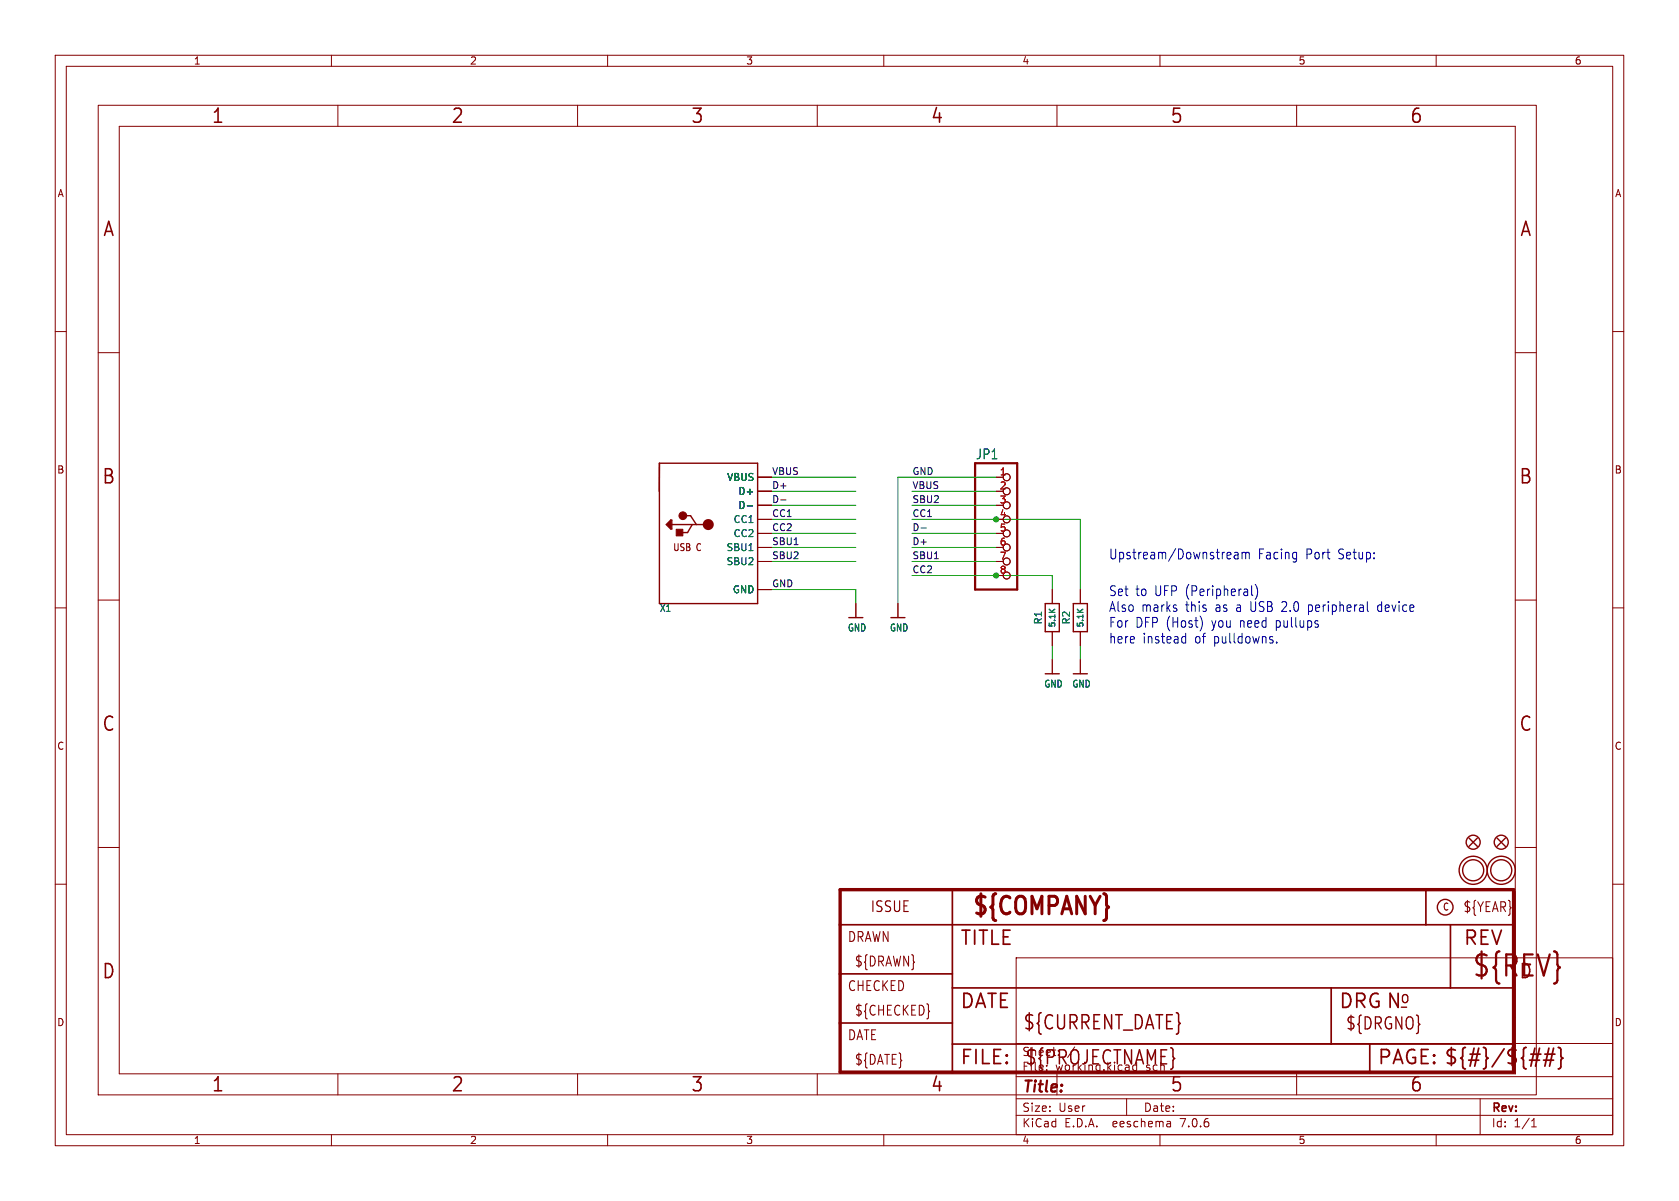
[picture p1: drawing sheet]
(kicad_sch (version 20230121) (generator eeschema)

 (paper "User" 303.962 217.322)

 (lib_symbols
  (symbol "working-eagle-import:FIDUCIAL_1MM" (in_bom yes) (on_board yes)
   (property "Reference" "FID" (at 0 0 0) (effects (font (size 1.27 1.27)) hide))
   (property "Value" "" (at 0 0 0) (effects (font (size 1.27 1.27)) hide))
   (property "Footprint" "working:FIDUCIAL_1MM" (at 0 0 0) (effects (font (size 1.27 1.27)) hide))
   (property "Datasheet" "" (at 0 0 0) (effects (font (size 1.27 1.27)) hide))
   (property "ki_locked" "" (at 0 0 0) (effects (font (size 1.27 1.27))))
   (symbol "FIDUCIAL_1MM_1_0"
    (polyline (pts (xy -0.762 0.762) (xy 0.762 -0.762)) (stroke (width 0.254) (type solid)) (fill (type none)))
    (polyline (pts (xy 0.762 0.762) (xy -0.762 -0.762)) (stroke (width 0.254) (type solid)) (fill (type none)))
    (circle (center 0 0) (radius 1.27) (stroke (width 0.254) (type solid)) (fill (type none)))))
  (symbol "working-eagle-import:FRAME_A4" (in_bom yes) (on_board yes)
   (property "Reference" "#FRAME" (at 0 0 0) (effects (font (size 1.27 1.27)) hide))
   (property "Value" "" (at 0 0 0) (effects (font (size 1.27 1.27)) hide))
   (property "Footprint" "" (at 0 0 0) (effects (font (size 1.27 1.27)) hide))
   (property "Datasheet" "" (at 0 0 0) (effects (font (size 1.27 1.27)) hide))
   (property "ki_locked" "" (at 0 0 0) (effects (font (size 1.27 1.27))))
   (symbol "FRAME_A4_1_0"
    (polyline (pts (xy 0 44.7675) (xy 3.81 44.7675)) (stroke (width 0) (type default)) (fill (type none)))
    (polyline (pts (xy 0 89.535) (xy 3.81 89.535)) (stroke (width 0) (type default)) (fill (type none)))
    (polyline (pts (xy 0 134.3025) (xy 3.81 134.3025)) (stroke (width 0) (type default)) (fill (type none)))
    (polyline (pts (xy 3.81 3.81) (xy 3.81 175.26)) (stroke (width 0) (type default)) (fill (type none)))
    (polyline (pts (xy 43.3917 0) (xy 43.3917 3.81)) (stroke (width 0) (type default)) (fill (type none)))
    (polyline (pts (xy 43.3917 175.26) (xy 43.3917 179.07)) (stroke (width 0) (type default)) (fill (type none)))
    (polyline (pts (xy 86.7833 0) (xy 86.7833 3.81)) (stroke (width 0) (type default)) (fill (type none)))
    (polyline (pts (xy 86.7833 175.26) (xy 86.7833 179.07)) (stroke (width 0) (type default)) (fill (type none)))
    (polyline (pts (xy 130.175 0) (xy 130.175 3.81)) (stroke (width 0) (type default)) (fill (type none)))
    (polyline (pts (xy 130.175 175.26) (xy 130.175 179.07)) (stroke (width 0) (type default)) (fill (type none)))
    (polyline (pts (xy 173.5667 0) (xy 173.5667 3.81)) (stroke (width 0) (type default)) (fill (type none)))
    (polyline (pts (xy 173.5667 175.26) (xy 173.5667 179.07)) (stroke (width 0) (type default)) (fill (type none)))
    (polyline (pts (xy 216.9583 0) (xy 216.9583 3.81)) (stroke (width 0) (type default)) (fill (type none)))
    (polyline (pts (xy 216.9583 175.26) (xy 216.9583 179.07)) (stroke (width 0) (type default)) (fill (type none)))
    (polyline (pts (xy 256.54 3.81) (xy 3.81 3.81)) (stroke (width 0) (type default)) (fill (type none)))
    (polyline (pts (xy 256.54 3.81) (xy 256.54 8.89)) (stroke (width 0.1016) (type solid)) (fill (type none)))
    (polyline (pts (xy 256.54 3.81) (xy 256.54 175.26)) (stroke (width 0) (type default)) (fill (type none)))
    (polyline (pts (xy 256.54 8.89) (xy 256.54 13.97)) (stroke (width 0.1016) (type solid)) (fill (type none)))
    (polyline (pts (xy 256.54 13.97) (xy 256.54 19.05)) (stroke (width 0.1016) (type solid)) (fill (type none)))
    (polyline (pts (xy 256.54 19.05) (xy 256.54 36.83)) (stroke (width 0.1016) (type solid)) (fill (type none)))
    (polyline (pts (xy 256.54 44.7675) (xy 260.35 44.7675)) (stroke (width 0) (type default)) (fill (type none)))
    (polyline (pts (xy 256.54 89.535) (xy 260.35 89.535)) (stroke (width 0) (type default)) (fill (type none)))
    (polyline (pts (xy 256.54 134.3025) (xy 260.35 134.3025)) (stroke (width 0) (type default)) (fill (type none)))
    (polyline (pts (xy 256.54 175.26) (xy 3.81 175.26)) (stroke (width 0) (type default)) (fill (type none)))
    (polyline (pts (xy 0 0) (xy 260.35 0) (xy 260.35 179.07) (xy 0 179.07) (xy 0 0)) (stroke (width 0) (type default)) (fill (type none)))
    (text "1" (at 21.6958 1.905 0) (effects (font (size 2.54 2.286))))
    (text "1" (at 21.6958 177.165 0) (effects (font (size 2.54 2.286))))
    (text "2" (at 65.0875 1.905 0) (effects (font (size 2.54 2.286))))
    (text "2" (at 65.0875 177.165 0) (effects (font (size 2.54 2.286))))
    (text "3" (at 108.4792 1.905 0) (effects (font (size 2.54 2.286))))
    (text "3" (at 108.4792 177.165 0) (effects (font (size 2.54 2.286))))
    (text "4" (at 151.8708 1.905 0) (effects (font (size 2.54 2.286))))
    (text "4" (at 151.8708 177.165 0) (effects (font (size 2.54 2.286))))
    (text "5" (at 195.2625 1.905 0) (effects (font (size 2.54 2.286))))
    (text "5" (at 195.2625 177.165 0) (effects (font (size 2.54 2.286))))
    (text "6" (at 238.6542 1.905 0) (effects (font (size 2.54 2.286))))
    (text "6" (at 238.6542 177.165 0) (effects (font (size 2.54 2.286))))
    (text "A" (at 1.905 156.6863 0) (effects (font (size 2.54 2.286))))
    (text "A" (at 258.445 156.6863 0) (effects (font (size 2.54 2.286))))
    (text "B" (at 1.905 111.9188 0) (effects (font (size 2.54 2.286))))
    (text "B" (at 258.445 111.9188 0) (effects (font (size 2.54 2.286))))
    (text "C" (at 1.905 67.1513 0) (effects (font (size 2.54 2.286))))
    (text "C" (at 258.445 67.1513 0) (effects (font (size 2.54 2.286))))
    (text "D" (at 1.905 22.3838 0) (effects (font (size 2.54 2.286))))
    (text "D" (at 258.445 22.3838 0) (effects (font (size 2.54 2.286)))))
   (symbol "FRAME_A4_2_0"
    (polyline (pts (xy -0.3048 1.5748) (xy 20.0152 1.5748)) (stroke (width 0.6096) (type solid)) (fill (type none)))
    (polyline (pts (xy -0.3048 10.4648) (xy -0.3048 1.5748)) (stroke (width 0.6096) (type solid)) (fill (type none)))
    (polyline (pts (xy -0.3048 10.4648) (xy 20.0152 10.4648)) (stroke (width 0.3048) (type solid)) (fill (type none)))
    (polyline (pts (xy -0.3048 19.3548) (xy -0.3048 10.4648)) (stroke (width 0.6096) (type solid)) (fill (type none)))
    (polyline (pts (xy -0.3048 19.3548) (xy 20.0152 19.3548)) (stroke (width 0.3048) (type solid)) (fill (type none)))
    (polyline (pts (xy -0.3048 28.2448) (xy -0.3048 19.3548)) (stroke (width 0.6096) (type solid)) (fill (type none)))
    (polyline (pts (xy -0.3048 28.2448) (xy 20.0152 28.2448)) (stroke (width 0.3048) (type solid)) (fill (type none)))
    (polyline (pts (xy -0.3048 34.5948) (xy -0.3048 28.2448)) (stroke (width 0.6096) (type solid)) (fill (type none)))
    (polyline (pts (xy 20.0152 1.5748) (xy 20.0152 6.6548)) (stroke (width 0.3048) (type solid)) (fill (type none)))
    (polyline (pts (xy 20.0152 1.5748) (xy 95.5802 1.5748)) (stroke (width 0.6096) (type solid)) (fill (type none)))
    (polyline (pts (xy 20.0152 6.6548) (xy 20.0152 10.4648)) (stroke (width 0.3048) (type solid)) (fill (type none)))
    (polyline (pts (xy 20.0152 6.6548) (xy 88.5952 6.6548)) (stroke (width 0.3048) (type solid)) (fill (type none)))
    (polyline (pts (xy 20.0152 10.4648) (xy 20.0152 16.8148)) (stroke (width 0.3048) (type solid)) (fill (type none)))
    (polyline (pts (xy 20.0152 16.8148) (xy 20.0152 19.3548)) (stroke (width 0.3048) (type solid)) (fill (type none)))
    (polyline (pts (xy 20.0152 19.3548) (xy 20.0152 28.2448)) (stroke (width 0.3048) (type solid)) (fill (type none)))
    (polyline (pts (xy 20.0152 28.2448) (xy 20.0152 34.5948)) (stroke (width 0.3048) (type solid)) (fill (type none)))
    (polyline (pts (xy 20.0152 28.2448) (xy 105.7402 28.2448)) (stroke (width 0.3048) (type solid)) (fill (type none)))
    (polyline (pts (xy 20.0152 34.5948) (xy -0.3048 34.5948)) (stroke (width 0.6096) (type solid)) (fill (type none)))
    (polyline (pts (xy 88.5952 6.6548) (xy 95.5802 6.6548)) (stroke (width 0.3048) (type solid)) (fill (type none)))
    (polyline (pts (xy 88.5952 16.8148) (xy 20.0152 16.8148)) (stroke (width 0.3048) (type solid)) (fill (type none)))
    (polyline (pts (xy 88.5952 16.8148) (xy 88.5952 6.6548)) (stroke (width 0.3048) (type solid)) (fill (type none)))
    (polyline (pts (xy 95.5802 1.5748) (xy 121.6152 1.5748)) (stroke (width 0.6096) (type solid)) (fill (type none)))
    (polyline (pts (xy 95.5802 6.6548) (xy 95.5802 1.5748)) (stroke (width 0.3048) (type solid)) (fill (type none)))
    (polyline (pts (xy 95.5802 6.6548) (xy 121.6152 6.6548)) (stroke (width 0.3048) (type solid)) (fill (type none)))
    (polyline (pts (xy 101.2952 13.3223) (xy 102.2477 13.3223)) (stroke (width 0.254) (type solid)) (fill (type none)))
    (polyline (pts (xy 105.7402 28.2448) (xy 105.7402 34.5948)) (stroke (width 0.3048) (type solid)) (fill (type none)))
    (polyline (pts (xy 105.7402 28.2448) (xy 110.1852 28.2448)) (stroke (width 0.3048) (type solid)) (fill (type none)))
    (polyline (pts (xy 105.7402 34.5948) (xy 20.0152 34.5948)) (stroke (width 0.6096) (type solid)) (fill (type none)))
    (polyline (pts (xy 110.1852 16.8148) (xy 88.5952 16.8148)) (stroke (width 0.3048) (type solid)) (fill (type none)))
    (polyline (pts (xy 110.1852 28.2448) (xy 110.1852 16.8148)) (stroke (width 0.3048) (type solid)) (fill (type none)))
    (polyline (pts (xy 110.1852 28.2448) (xy 121.6152 28.2448)) (stroke (width 0.3048) (type solid)) (fill (type none)))
    (polyline (pts (xy 121.6152 6.6548) (xy 121.6152 1.5748)) (stroke (width 0.6096) (type solid)) (fill (type none)))
    (polyline (pts (xy 121.6152 16.8148) (xy 110.1852 16.8148)) (stroke (width 0.3048) (type solid)) (fill (type none)))
    (polyline (pts (xy 121.6152 16.8148) (xy 121.6152 6.6548)) (stroke (width 0.6096) (type solid)) (fill (type none)))
    (polyline (pts (xy 121.6152 28.2448) (xy 121.6152 16.8148)) (stroke (width 0.6096) (type solid)) (fill (type none)))
    (polyline (pts (xy 121.6152 34.5948) (xy 105.7402 34.5948)) (stroke (width 0.6096) (type solid)) (fill (type none)))
    (polyline (pts (xy 121.6152 34.5948) (xy 121.6152 28.2448)) (stroke (width 0.6096) (type solid)) (fill (type none)))
    (circle (center 109.2327 31.4198) (radius 1.4199) (stroke (width 0.254) (type solid)) (fill (type none)))
    (text "${#}/${##}" (at 108.9152 2.8448 0) (effects (font (size 2.54 2.54)) (justify left bottom)))
    (text "${CHECKED}" (at 2.2352 11.7348 0) (effects (font (size 1.778 1.5113)) (justify left bottom)))
    (text "${COMPANY}" (at 23.349 29.6735 0) (effects (font (size 3.175 2.6987) (thickness 0.5397) bold) (justify left bottom)))
    (text "${CURRENT_DATE}" (at 32.7152 9.1948 0) (effects (font (size 2.54 2.159)) (justify left bottom)))
    (text "${DATE}" (at 2.2352 2.8448 0) (effects (font (size 1.778 1.5113)) (justify left bottom)))
    (text "${DRAWN}" (at 2.2352 20.6248 0) (effects (font (size 1.778 1.5113)) (justify left bottom)))
    (text "${DRGNO}" (at 91.1352 9.1948 0) (effects (font (size 2.1844 1.8567)) (justify left bottom)))
    (text "${PROJECTNAME}" (at 33.0327 2.8448 0) (effects (font (size 2.54 2.159)) (justify left bottom)))
    (text "${REV}" (at 113.9952 18.7198 0) (effects (font (size 3.81 3.2385)) (justify left bottom)))
    (text "${YEAR}" (at 112.4077 30.4673 0) (effects (font (size 1.778 1.5113)) (justify left bottom)))
    (text "C" (at 108.7564 30.7848 0) (effects (font (size 1.27 1.0795)) (justify left bottom)))
    (text "CHECKED" (at 0.9652 16.1798 0) (effects (font (size 1.778 1.5113)) (justify left bottom)))
    (text "DATE" (at 0.9652 7.2898 0) (effects (font (size 1.778 1.5113)) (justify left bottom)))
    (text "DATE" (at 21.2852 13.0048 0) (effects (font (size 2.54 2.54)) (justify left bottom)))
    (text "DRAWN" (at 0.9652 25.0698 0) (effects (font (size 1.778 1.5113)) (justify left bottom)))
    (text "DRG" (at 89.8652 13.0048 0) (effects (font (size 2.54 2.54)) (justify left bottom)))
    (text "FILE:" (at 21.2852 2.8448 0) (effects (font (size 2.54 2.54)) (justify left bottom)))
    (text "ISSUE" (at 5.0927 30.4673 0) (effects (font (size 1.9304 1.6408)) (justify left bottom)))
    (text "N" (at 98.4377 13.0048 0) (effects (font (size 2.54 2.54)) (justify left bottom)))
    (text "o" (at 100.9777 13.9573 0) (effects (font (size 2.1844 1.8567)) (justify left bottom)))
    (text "PAGE:" (at 96.8502 2.8448 0) (effects (font (size 2.54 2.54)) (justify left bottom)))
    (text "REV" (at 112.4077 24.4348 0) (effects (font (size 2.54 2.54)) (justify left bottom)))
    (text "TITLE" (at 21.2852 24.4348 0) (effects (font (size 2.54 2.54)) (justify left bottom)))))
  (symbol "working-eagle-import:GND" (power) (in_bom yes) (on_board yes)
   (property "Reference" "" (at 0 0 0) (effects (font (size 1.27 1.27)) hide))
   (property "Value" "GND" (at -1.524 -2.54 0) (effects (font (size 1.27 1.0795)) (justify left bottom)))
   (property "Footprint" "" (at 0 0 0) (effects (font (size 1.27 1.27)) hide))
   (property "Datasheet" "" (at 0 0 0) (effects (font (size 1.27 1.27)) hide))
   (property "ki_locked" "" (at 0 0 0) (effects (font (size 1.27 1.27))))
   (symbol "GND_1_0"
    (polyline (pts (xy -1.27 0) (xy 1.27 0)) (stroke (width 0.254) (type solid)) (fill (type none)))
    (pin power_in line (at 0 2.54 270) (length 2.54) (name "GND" (effects (font (size 0 0)))) (number "1" (effects (font (size 0 0)))))))
  (symbol "working-eagle-import:HEADER-1X876MIL" (in_bom yes) (on_board yes)
   (property "Reference" "JP" (at -6.35 13.335 0) (effects (font (size 1.778 1.5113)) (justify left bottom)))
   (property "Value" "" (at -6.35 -12.7 0) (effects (font (size 1.778 1.5113)) (justify left bottom)))
   (property "Footprint" "working:1X08_ROUND_76" (at 0 0 0) (effects (font (size 1.27 1.27)) hide))
   (property "Datasheet" "" (at 0 0 0) (effects (font (size 1.27 1.27)) hide))
   (property "ki_locked" "" (at 0 0 0) (effects (font (size 1.27 1.27))))
   (symbol "HEADER-1X876MIL_1_0"
    (polyline (pts (xy -6.35 -10.16) (xy 1.27 -10.16)) (stroke (width 0.4064) (type solid)) (fill (type none)))
    (polyline (pts (xy -6.35 12.7) (xy -6.35 -10.16)) (stroke (width 0.4064) (type solid)) (fill (type none)))
    (polyline (pts (xy 1.27 -10.16) (xy 1.27 12.7)) (stroke (width 0.4064) (type solid)) (fill (type none)))
    (polyline (pts (xy 1.27 12.7) (xy -6.35 12.7)) (stroke (width 0.4064) (type solid)) (fill (type none)))
    (pin passive inverted (at -2.54 10.16 0) (length 2.54) (name "1" (effects (font (size 0 0)))) (number "1" (effects (font (size 1.27 1.27)))))
    (pin passive inverted (at -2.54 7.62 0) (length 2.54) (name "2" (effects (font (size 0 0)))) (number "2" (effects (font (size 1.27 1.27)))))
    (pin passive inverted (at -2.54 5.08 0) (length 2.54) (name "3" (effects (font (size 0 0)))) (number "3" (effects (font (size 1.27 1.27)))))
    (pin passive inverted (at -2.54 2.54 0) (length 2.54) (name "4" (effects (font (size 0 0)))) (number "4" (effects (font (size 1.27 1.27)))))
    (pin passive inverted (at -2.54 0 0) (length 2.54) (name "5" (effects (font (size 0 0)))) (number "5" (effects (font (size 1.27 1.27)))))
    (pin passive inverted (at -2.54 -2.54 0) (length 2.54) (name "6" (effects (font (size 0 0)))) (number "6" (effects (font (size 1.27 1.27)))))
    (pin passive inverted (at -2.54 -5.08 0) (length 2.54) (name "7" (effects (font (size 0 0)))) (number "7" (effects (font (size 1.27 1.27)))))
    (pin passive inverted (at -2.54 -7.62 0) (length 2.54) (name "8" (effects (font (size 0 0)))) (number "8" (effects (font (size 1.27 1.27)))))))
  (symbol "working-eagle-import:MOUNTINGHOLE2.5" (in_bom yes) (on_board yes)
   (property "Reference" "" (at 0 0 0) (effects (font (size 1.27 1.27)) hide))
   (property "Value" "" (at 0 0 0) (effects (font (size 1.27 1.27)) hide))
   (property "Footprint" "working:MOUNTINGHOLE_2.5_PLATED" (at 0 0 0) (effects (font (size 1.27 1.27)) hide))
   (property "Datasheet" "" (at 0 0 0) (effects (font (size 1.27 1.27)) hide))
   (property "ki_locked" "" (at 0 0 0) (effects (font (size 1.27 1.27))))
   (symbol "MOUNTINGHOLE2.5_1_0"
    (circle (center 0 0) (radius 1.905) (stroke (width 0.254) (type solid)) (fill (type none)))
    (circle (center 0 0) (radius 2.54) (stroke (width 0.254) (type solid)) (fill (type none)))))
  (symbol "working-eagle-import:RESISTOR_0603_NOOUT" (in_bom yes) (on_board yes)
   (property "Reference" "R" (at 0 2.54 0) (effects (font (size 1.27 1.27))))
   (property "Value" "" (at 0 0 0) (effects (font (size 1.016 1.016) bold)))
   (property "Footprint" "working:0603-NO" (at 0 0 0) (effects (font (size 1.27 1.27)) hide))
   (property "Datasheet" "" (at 0 0 0) (effects (font (size 1.27 1.27)) hide))
   (property "ki_locked" "" (at 0 0 0) (effects (font (size 1.27 1.27))))
   (symbol "RESISTOR_0603_NOOUT_1_0"
    (polyline (pts (xy -2.54 -1.27) (xy -2.54 1.27)) (stroke (width 0.254) (type solid)) (fill (type none)))
    (polyline (pts (xy -2.54 1.27) (xy 2.54 1.27)) (stroke (width 0.254) (type solid)) (fill (type none)))
    (polyline (pts (xy 2.54 -1.27) (xy -2.54 -1.27)) (stroke (width 0.254) (type solid)) (fill (type none)))
    (polyline (pts (xy 2.54 1.27) (xy 2.54 -1.27)) (stroke (width 0.254) (type solid)) (fill (type none)))
    (pin passive line (at -5.08 0 0) (length 2.54) (name "1" (effects (font (size 0 0)))) (number "1" (effects (font (size 0 0)))))
    (pin passive line (at 5.08 0 180) (length 2.54) (name "2" (effects (font (size 0 0)))) (number "2" (effects (font (size 0 0)))))))
  (symbol "working-eagle-import:USB_C" (in_bom yes) (on_board yes)
   (property "Reference" "X" (at -10.16 13.716 0) (effects (font (size 1.27 1.0795)) (justify left bottom)))
   (property "Value" "" (at -10.16 -15.24 0) (effects (font (size 1.27 1.0795)) (justify left bottom)))
   (property "Footprint" "working:USB_C_CUSB31-CFM2AX-01-X" (at 0 0 0) (effects (font (size 1.27 1.27)) hide))
   (property "Datasheet" "" (at 0 0 0) (effects (font (size 1.27 1.27)) hide))
   (property "ki_locked" "" (at 0 0 0) (effects (font (size 1.27 1.27))))
   (symbol "USB_C_1_0"
    (rectangle (start -7.12 -0.45) (end -5.92 0.75) (stroke (width 0) (type default)) (fill (type outline)))
    (circle (center -5.92 3.2) (radius 0.2) (stroke (width 1) (type solid)) (fill (type none)))
    (circle (center -1.32 1.6) (radius 0.5) (stroke (width 1) (type solid)) (fill (type none)))
    (polyline (pts (xy -10.2 7.62) (xy -10.16 12.7)) (stroke (width 0.254) (type solid)) (fill (type none)))
    (polyline (pts (xy -10.16 -12.7) (xy 7.62 -12.7)) (stroke (width 0.254) (type solid)) (fill (type none)))
    (polyline (pts (xy -10.16 12.7) (xy -10.16 -12.7)) (stroke (width 0.254) (type solid)) (fill (type none)))
    (polyline (pts (xy -10.16 12.7) (xy 7.62 12.7)) (stroke (width 0.254) (type solid)) (fill (type none)))
    (polyline (pts (xy -8.92 1.6) (xy -8.12 2.4)) (stroke (width 0.254) (type solid)) (fill (type none)))
    (polyline (pts (xy -8.52 1.4) (xy -8.32 1.2)) (stroke (width 0.254) (type solid)) (fill (type none)))
    (polyline (pts (xy -8.52 1.6) (xy -8.52 1.4)) (stroke (width 0.254) (type solid)) (fill (type none)))
    (polyline (pts (xy -8.32 1.2) (xy -8.32 2)) (stroke (width 0.254) (type solid)) (fill (type none)))
    (polyline (pts (xy -8.32 2) (xy -8.72 1.6)) (stroke (width 0.254) (type solid)) (fill (type none)))
    (polyline (pts (xy -8.12 0.8) (xy -8.92 1.6)) (stroke (width 0.254) (type solid)) (fill (type none)))
    (polyline (pts (xy -8.12 1) (xy -8.12 2.4)) (stroke (width 0.254) (type solid)) (fill (type none)))
    (polyline (pts (xy -8.12 2.4) (xy -7.92 2.4)) (stroke (width 0.254) (type solid)) (fill (type none)))
    (polyline (pts (xy -7.92 0.8) (xy -8.12 0.8)) (stroke (width 0.254) (type solid)) (fill (type none)))
    (polyline (pts (xy -7.92 1.6) (xy -7.92 0.8)) (stroke (width 0.254) (type solid)) (fill (type none)))
    (polyline (pts (xy -7.92 2.4) (xy -7.92 1.6)) (stroke (width 0.254) (type solid)) (fill (type none)))
    (polyline (pts (xy -6.27 0.15) (xy -5.07 0.15)) (stroke (width 0.254) (type solid)) (fill (type none)))
    (polyline (pts (xy -5.52 3.2) (xy -4.52 3.2)) (stroke (width 0.254) (type solid)) (fill (type none)))
    (polyline (pts (xy -5.07 0.15) (xy -4.22 1.6)) (stroke (width 0.254) (type solid)) (fill (type none)))
    (polyline (pts (xy -4.52 3.2) (xy -3.47 1.6)) (stroke (width 0.254) (type solid)) (fill (type none)))
    (polyline (pts (xy -4.22 1.6) (xy -7.92 1.6)) (stroke (width 0.254) (type solid)) (fill (type none)))
    (polyline (pts (xy -3.47 1.6) (xy -4.22 1.6)) (stroke (width 0.254) (type solid)) (fill (type none)))
    (polyline (pts (xy -1.32 1.6) (xy -3.47 1.6)) (stroke (width 0.254) (type solid)) (fill (type none)))
    (polyline (pts (xy 7.62 12.7) (xy 7.62 -12.7)) (stroke (width 0.254) (type solid)) (fill (type none)))
    (text "USB C" (at -5.08 -2.54 0) (effects (font (size 1.27 1.0795))))
    (pin power_in line (at 10.16 -10.16 180) (length 2.54) (name "GND" (effects (font (size 1.27 1.27)))) (number "A1B12" (effects (font (size 0 0)))))
    (pin power_in line (at 10.16 10.16 180) (length 2.54) (name "VBUS" (effects (font (size 1.27 1.27)))) (number "A4B9" (effects (font (size 0 0)))))
    (pin bidirectional line (at 10.16 2.54 180) (length 2.54) (name "CC1" (effects (font (size 1.27 1.27)))) (number "A5" (effects (font (size 0 0)))))
    (pin bidirectional line (at 10.16 7.62 180) (length 2.54) (name "D+" (effects (font (size 1.27 1.27)))) (number "A6" (effects (font (size 0 0)))))
    (pin bidirectional line (at 10.16 5.08 180) (length 2.54) (name "D-" (effects (font (size 1.27 1.27)))) (number "A7" (effects (font (size 0 0)))))
    (pin bidirectional line (at 10.16 -2.54 180) (length 2.54) (name "SBU1" (effects (font (size 1.27 1.27)))) (number "A8" (effects (font (size 0 0)))))
    (pin power_in line (at 10.16 -10.16 180) (length 2.54) (name "GND" (effects (font (size 1.27 1.27)))) (number "B1A12" (effects (font (size 0 0)))))
    (pin power_in line (at 10.16 10.16 180) (length 2.54) (name "VBUS" (effects (font (size 1.27 1.27)))) (number "B4A9" (effects (font (size 0 0)))))
    (pin bidirectional line (at 10.16 0 180) (length 2.54) (name "CC2" (effects (font (size 1.27 1.27)))) (number "B5" (effects (font (size 0 0)))))
    (pin bidirectional line (at 10.16 7.62 180) (length 2.54) (name "D+" (effects (font (size 1.27 1.27)))) (number "B6" (effects (font (size 0 0)))))
    (pin bidirectional line (at 10.16 5.08 180) (length 2.54) (name "D-" (effects (font (size 1.27 1.27)))) (number "B7" (effects (font (size 0 0)))))
    (pin bidirectional line (at 10.16 -5.08 180) (length 2.54) (name "SBU2" (effects (font (size 1.27 1.27)))) (number "B8" (effects (font (size 0 0))))))))

 (junction (at 180.34 104.14) (diameter 0) (color 0 0 0 0))
 (junction (at 180.34 93.98) (diameter 0) (color 0 0 0 0))

 (wire (pts (xy 139.7 99.06) (xy 154.94 99.06)) (stroke (width 0.1524) (type solid)))
 (wire (pts (xy 195.58 93.98) (xy 195.58 106.68)) (stroke (width 0.1524) (type solid)))
 (wire (pts (xy 139.7 96.52) (xy 154.94 96.52)) (stroke (width 0.1524) (type solid)))
 (wire (pts (xy 180.34 104.14) (xy 190.5 104.14)) (stroke (width 0.1524) (type solid)))
 (wire (pts (xy 165.1 96.52) (xy 180.34 96.52)) (stroke (width 0.1524) (type solid)))
 (wire (pts (xy 165.1 104.14) (xy 180.34 104.14)) (stroke (width 0.1524) (type solid)))
 (wire (pts (xy 165.1 99.06) (xy 180.34 99.06)) (stroke (width 0.1524) (type solid)))
 (wire (pts (xy 165.1 93.98) (xy 180.34 93.98)) (stroke (width 0.1524) (type solid)))
 (wire (pts (xy 190.5 104.14) (xy 190.5 106.68)) (stroke (width 0.1524) (type solid)))
 (wire (pts (xy 180.34 86.36) (xy 162.56 86.36)) (stroke (width 0.1524) (type solid)))
 (wire (pts (xy 139.7 88.9) (xy 154.94 88.9)) (stroke (width 0.1524) (type solid)))
 (wire (pts (xy 162.56 86.36) (xy 162.56 109.22)) (stroke (width 0.1524) (type solid)))
 (wire (pts (xy 154.94 106.68) (xy 139.7 106.68)) (stroke (width 0.1524) (type solid)))
 (wire (pts (xy 154.94 106.68) (xy 154.94 109.22)) (stroke (width 0.1524) (type solid)))
 (wire (pts (xy 139.7 91.44) (xy 154.94 91.44)) (stroke (width 0.1524) (type solid)))
 (wire (pts (xy 195.58 119.38) (xy 195.58 116.84)) (stroke (width 0.1524) (type solid)))
 (wire (pts (xy 165.1 91.44) (xy 180.34 91.44)) (stroke (width 0.1524) (type solid)))
 (wire (pts (xy 180.34 93.98) (xy 195.58 93.98)) (stroke (width 0.1524) (type solid)))
 (wire (pts (xy 139.7 101.6) (xy 154.94 101.6)) (stroke (width 0.1524) (type solid)))
 (wire (pts (xy 139.7 93.98) (xy 154.94 93.98)) (stroke (width 0.1524) (type solid)))
 (wire (pts (xy 180.34 88.9) (xy 165.1 88.9)) (stroke (width 0.1524) (type solid)))
 (wire (pts (xy 154.94 86.36) (xy 139.7 86.36)) (stroke (width 0.1524) (type solid)))
 (wire (pts (xy 190.5 116.84) (xy 190.5 119.38)) (stroke (width 0.1524) (type solid)))
 (wire (pts (xy 165.1 101.6) (xy 180.34 101.6)) (stroke (width 0.1524) (type solid)))

 (text "Upstream/Downstream Facing Port Setup:" (at 200.66 101.6 0) (effects (font (size 1.778 1.5113)) (justify left bottom)))
 (text "Set to UFP (Peripheral)\nAlso marks this as a USB 2.0 peripheral device\nFor DFP (Host) you need pullups\nhere instead of pulldowns." (at 200.66 116.84 0) (effects (font (size 1.778 1.5113)) (justify left bottom)))

 (label "CC2" (at 139.7 96.52 0) (fields_autoplaced) (effects (font (size 1.2446 1.2446)) (justify left bottom)))
 (label "GND" (at 165.1 86.36 0) (fields_autoplaced) (effects (font (size 1.2446 1.2446)) (justify left bottom)))
 (label "D-" (at 139.7 91.44 0) (fields_autoplaced) (effects (font (size 1.2446 1.2446)) (justify left bottom)))
 (label "CC1" (at 165.1 93.98 0) (fields_autoplaced) (effects (font (size 1.2446 1.2446)) (justify left bottom)))
 (label "SBU1" (at 165.1 101.6 0) (fields_autoplaced) (effects (font (size 1.2446 1.2446)) (justify left bottom)))
 (label "VBUS" (at 165.1 88.9 0) (fields_autoplaced) (effects (font (size 1.2446 1.2446)) (justify left bottom)))
 (label "SBU2" (at 139.7 101.6 0) (fields_autoplaced) (effects (font (size 1.2446 1.2446)) (justify left bottom)))
 (label "D-" (at 165.1 96.52 0) (fields_autoplaced) (effects (font (size 1.2446 1.2446)) (justify left bottom)))
 (label "VBUS" (at 139.7 86.36 0) (fields_autoplaced) (effects (font (size 1.2446 1.2446)) (justify left bottom)))
 (label "D+" (at 139.7 88.9 0) (fields_autoplaced) (effects (font (size 1.2446 1.2446)) (justify left bottom)))
 (label "CC2" (at 165.1 104.14 0) (fields_autoplaced) (effects (font (size 1.2446 1.2446)) (justify left bottom)))
 (label "GND" (at 139.7 106.68 0) (fields_autoplaced) (effects (font (size 1.2446 1.2446)) (justify left bottom)))
 (label "SBU2" (at 165.1 91.44 0) (fields_autoplaced) (effects (font (size 1.2446 1.2446)) (justify left bottom)))
 (label "D+" (at 165.1 99.06 0) (fields_autoplaced) (effects (font (size 1.2446 1.2446)) (justify left bottom)))
 (label "CC1" (at 139.7 93.98 0) (fields_autoplaced) (effects (font (size 1.2446 1.2446)) (justify left bottom)))
 (label "SBU1" (at 139.7 99.06 0) (fields_autoplaced) (effects (font (size 1.2446 1.2446)) (justify left bottom)))

 (symbol (lib_id "working-eagle-import:GND") (at 154.94 111.76 0) (unit 1) (in_bom yes) (on_board yes) (dnp no)
  (property "Reference" "#U$6" (at 154.94 111.76 0) (effects (font (size 1.27 1.27)) hide))
  (property "Value" "GND" (at 153.416 114.3 0) (effects (font (size 1.27 1.0795)) (justify left bottom)))
  (property "Footprint" "" (at 154.94 111.76 0) (effects (font (size 1.27 1.27)) hide))
  (property "Datasheet" "" (at 154.94 111.76 0) (effects (font (size 1.27 1.27)) hide)) (pin "1"))

 (symbol (lib_id "working-eagle-import:USB_C") (at 129.54 96.52 0) (unit 1) (in_bom yes) (on_board yes) (dnp no)
  (property "Reference" "X1" (at 119.38 110.744 0) (effects (font (size 1.27 1.0795)) (justify left bottom)))
  (property "Value" "USB_C" (at 119.38 109.22 0) (effects (font (size 1.27 1.0795)) (justify left bottom) hide))
  (property "Footprint" "working:USB_C_CUSB31-CFM2AX-01-X" (at 129.54 96.52 0) (effects (font (size 1.27 1.27)) hide))
  (property "Datasheet" "" (at 129.54 96.52 0) (effects (font (size 1.27 1.27)) hide)) (pin "A1B12") (pin "A4B9") (pin "A5") (pin "A6") (pin "A7") (pin "A8") (pin "B1A12") (pin "B4A9") (pin "B5") (pin "B6") (pin "B7") (pin "B8"))

 (symbol (lib_id "working-eagle-import:MOUNTINGHOLE2.5") (at 271.78 157.48 0) (unit 1) (in_bom yes) (on_board yes) (dnp no)
  (property "Reference" "U$1" (at 271.78 157.48 0) (effects (font (size 1.27 1.27)) hide))
  (property "Value" "MOUNTINGHOLE2.5" (at 271.78 157.48 0) (effects (font (size 1.27 1.27)) hide))
  (property "Footprint" "working:MOUNTINGHOLE_2.5_PLATED" (at 271.78 157.48 0) (effects (font (size 1.27 1.27)) hide))
  (property "Datasheet" "" (at 271.78 157.48 0) (effects (font (size 1.27 1.27)) hide)))

 (symbol (lib_id "working-eagle-import:GND") (at 190.5 121.92 0) (unit 1) (in_bom yes) (on_board yes) (dnp no)
  (property "Reference" "#U$4" (at 190.5 121.92 0) (effects (font (size 1.27 1.27)) hide))
  (property "Value" "GND" (at 188.976 124.46 0) (effects (font (size 1.27 1.0795)) (justify left bottom)))
  (property "Footprint" "" (at 190.5 121.92 0) (effects (font (size 1.27 1.27)) hide))
  (property "Datasheet" "" (at 190.5 121.92 0) (effects (font (size 1.27 1.27)) hide)) (pin "1"))

 (symbol (lib_id "working-eagle-import:GND") (at 195.58 121.92 0) (unit 1) (in_bom yes) (on_board yes) (dnp no)
  (property "Reference" "#U$5" (at 195.58 121.92 0) (effects (font (size 1.27 1.27)) hide))
  (property "Value" "GND" (at 194.056 124.46 0) (effects (font (size 1.27 1.0795)) (justify left bottom)))
  (property "Footprint" "" (at 195.58 121.92 0) (effects (font (size 1.27 1.27)) hide))
  (property "Datasheet" "" (at 195.58 121.92 0) (effects (font (size 1.27 1.27)) hide)) (pin "1"))

 (symbol (lib_id "working-eagle-import:RESISTOR_0603_NOOUT") (at 195.58 111.76 90) (unit 1) (in_bom yes) (on_board yes) (dnp no)
  (property "Reference" "R2" (at 193.04 111.76 0) (effects (font (size 1.27 1.27))))
  (property "Value" "5.1K" (at 195.58 111.76 0) (effects (font (size 1.016 1.016) bold)))
  (property "Footprint" "working:0603-NO" (at 195.58 111.76 0) (effects (font (size 1.27 1.27)) hide))
  (property "Datasheet" "" (at 195.58 111.76 0) (effects (font (size 1.27 1.27)) hide)) (pin "1") (pin "2"))

 (symbol (lib_id "working-eagle-import:GND") (at 162.56 111.76 0) (unit 1) (in_bom yes) (on_board yes) (dnp no)
  (property "Reference" "#U$7" (at 162.56 111.76 0) (effects (font (size 1.27 1.27)) hide))
  (property "Value" "GND" (at 161.036 114.3 0) (effects (font (size 1.27 1.0795)) (justify left bottom)))
  (property "Footprint" "" (at 162.56 111.76 0) (effects (font (size 1.27 1.27)) hide))
  (property "Datasheet" "" (at 162.56 111.76 0) (effects (font (size 1.27 1.27)) hide)) (pin "1"))

 (symbol (lib_id "working-eagle-import:MOUNTINGHOLE2.5") (at 266.7 157.48 0) (unit 1) (in_bom yes) (on_board yes) (dnp no)
  (property "Reference" "U$2" (at 266.7 157.48 0) (effects (font (size 1.27 1.27)) hide))
  (property "Value" "MOUNTINGHOLE2.5" (at 266.7 157.48 0) (effects (font (size 1.27 1.27)) hide))
  (property "Footprint" "working:MOUNTINGHOLE_2.5_PLATED" (at 266.7 157.48 0) (effects (font (size 1.27 1.27)) hide))
  (property "Datasheet" "" (at 266.7 157.48 0) (effects (font (size 1.27 1.27)) hide)))

 (symbol (lib_id "working-eagle-import:FIDUCIAL_1MM") (at 271.78 152.4 0) (unit 1) (in_bom yes) (on_board yes) (dnp no)
  (property "Reference" "FID1" (at 271.78 152.4 0) (effects (font (size 1.27 1.27)) hide))
  (property "Value" "FIDUCIAL_1MM" (at 271.78 152.4 0) (effects (font (size 1.27 1.27)) hide))
  (property "Footprint" "working:FIDUCIAL_1MM" (at 271.78 152.4 0) (effects (font (size 1.27 1.27)) hide))
  (property "Datasheet" "" (at 271.78 152.4 0) (effects (font (size 1.27 1.27)) hide)))

 (symbol (lib_id "working-eagle-import:HEADER-1X876MIL") (at 182.88 96.52 0) (unit 1) (in_bom yes) (on_board yes) (dnp no)
  (property "Reference" "JP1" (at 176.53 83.185 0) (effects (font (size 1.778 1.5113)) (justify left bottom)))
  (property "Value" "HEADER-1X876MIL" (at 176.53 109.22 0) (effects (font (size 1.778 1.5113)) (justify left bottom) hide))
  (property "Footprint" "working:1X08_ROUND_76" (at 182.88 96.52 0) (effects (font (size 1.27 1.27)) hide))
  (property "Datasheet" "" (at 182.88 96.52 0) (effects (font (size 1.27 1.27)) hide)) (pin "1") (pin "2") (pin "3") (pin "4") (pin "5") (pin "6") (pin "7") (pin "8"))

 (symbol (lib_id "working-eagle-import:FRAME_A4") (at 17.78 198.12 0) (unit 1) (in_bom yes) (on_board yes) (dnp no)
  (property "Reference" "#FRAME1" (at 17.78 198.12 0) (effects (font (size 1.27 1.27)) hide))
  (property "Value" "FRAME_A4" (at 17.78 198.12 0) (effects (font (size 1.27 1.27)) hide))
  (property "Footprint" "" (at 17.78 198.12 0) (effects (font (size 1.27 1.27)) hide))
  (property "Datasheet" "" (at 17.78 198.12 0) (effects (font (size 1.27 1.27)) hide)))

 (symbol (lib_id "working-eagle-import:RESISTOR_0603_NOOUT") (at 190.5 111.76 90) (unit 1) (in_bom yes) (on_board yes) (dnp no)
  (property "Reference" "R1" (at 187.96 111.76 0) (effects (font (size 1.27 1.27))))
  (property "Value" "5.1K" (at 190.5 111.76 0) (effects (font (size 1.016 1.016) bold)))
  (property "Footprint" "working:0603-NO" (at 190.5 111.76 0) (effects (font (size 1.27 1.27)) hide))
  (property "Datasheet" "" (at 190.5 111.76 0) (effects (font (size 1.27 1.27)) hide)) (pin "1") (pin "2"))

 (symbol (lib_id "working-eagle-import:FRAME_A4") (at 152.4 195.58 0) (unit 2) (in_bom yes) (on_board yes) (dnp no)
  (property "Reference" "#FRAME1" (at 152.4 195.58 0) (effects (font (size 1.27 1.27)) hide))
  (property "Value" "FRAME_A4" (at 152.4 195.58 0) (effects (font (size 1.27 1.27)) hide))
  (property "Footprint" "" (at 152.4 195.58 0) (effects (font (size 1.27 1.27)) hide))
  (property "Datasheet" "" (at 152.4 195.58 0) (effects (font (size 1.27 1.27)) hide)))

 (symbol (lib_id "working-eagle-import:FIDUCIAL_1MM") (at 266.7 152.4 0) (unit 1) (in_bom yes) (on_board yes) (dnp no)
  (property "Reference" "FID2" (at 266.7 152.4 0) (effects (font (size 1.27 1.27)) hide))
  (property "Value" "FIDUCIAL_1MM" (at 266.7 152.4 0) (effects (font (size 1.27 1.27)) hide))
  (property "Footprint" "working:FIDUCIAL_1MM" (at 266.7 152.4 0) (effects (font (size 1.27 1.27)) hide))
  (property "Datasheet" "" (at 266.7 152.4 0) (effects (font (size 1.27 1.27)) hide)))

 (sheet_instances (path "" (page "1"))))
